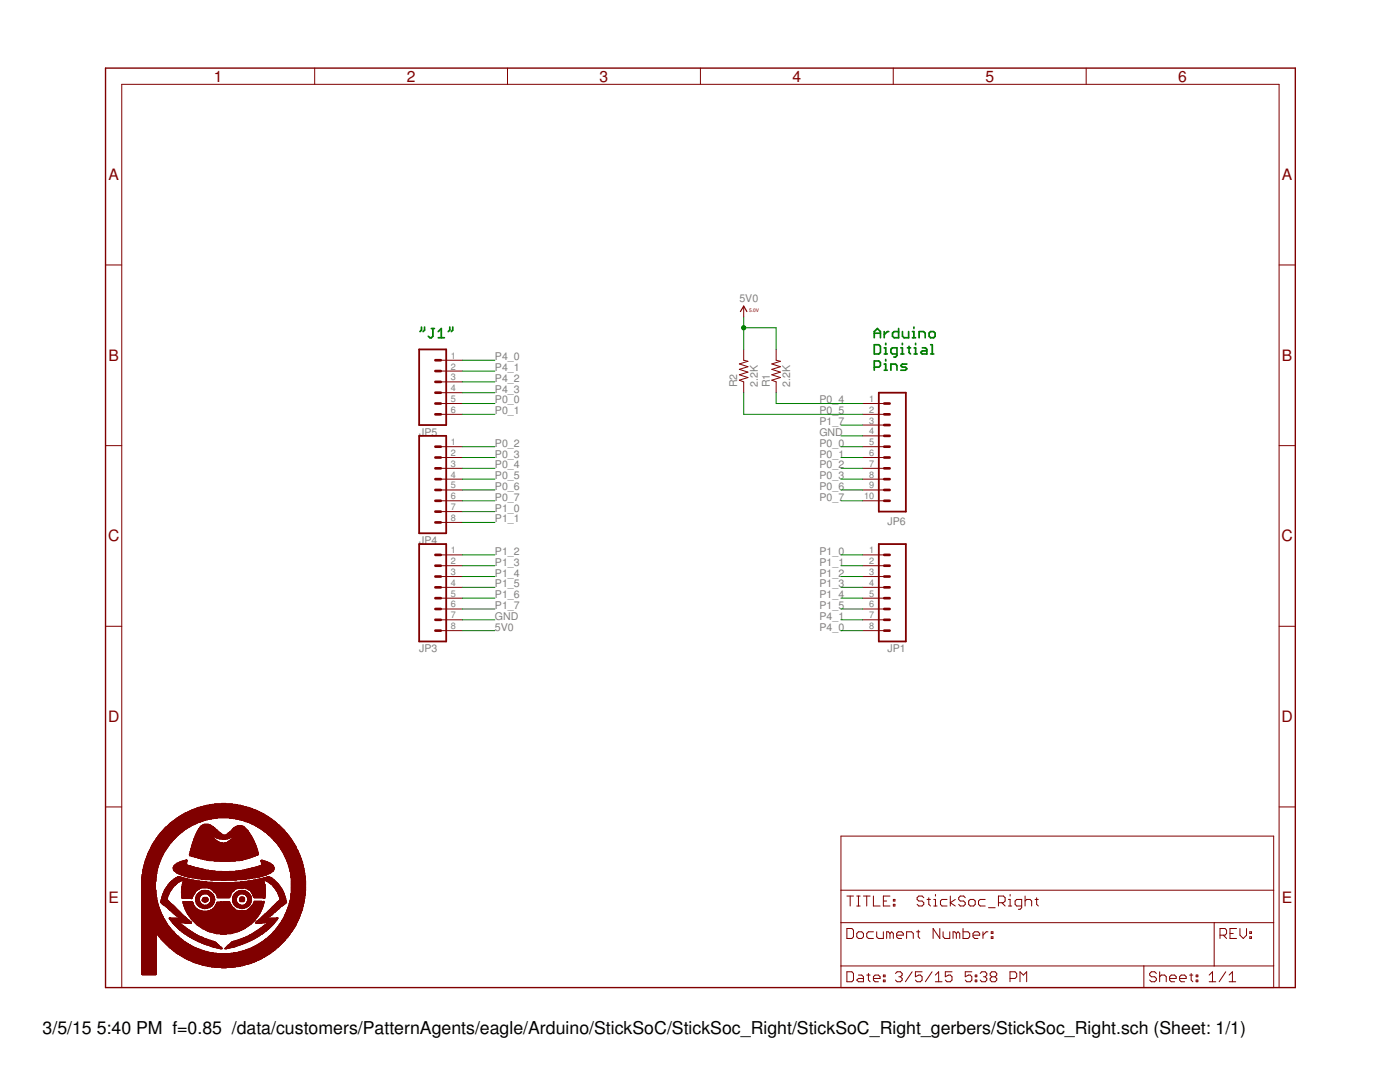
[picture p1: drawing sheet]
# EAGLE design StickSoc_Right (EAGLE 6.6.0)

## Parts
JP1  M081X08  [1X08]
JP3  M081X08  [1X08]
JP4  M081X08  [1X08]
JP5  M06SIP  [1X06]
JP6  M10SILK_FEMALE_PTH  [1X10]
R1  2.2K  RESISTOR0805-RES  [0805]
R2  2.2K  RESISTOR0805-RES  [0805]
U$1  PA_LOGO_SYMSMALL  [PA_LOGO_AGENT_SMALL_SYM]
U$2  PA_LOGO_SYMSMALL  [PA_LOGO_AGENT_SMALL_SYM]

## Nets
5V0: JP3.8 R1.2 R2.2
GND: JP3.7 JP6.4
P0_0: JP5.5 JP6.5
P0_1: JP5.6 JP6.6
P0_2: JP4.1 JP6.7
P0_3: JP4.2 JP6.8
P0_4: JP4.3 JP6.1 R1.1
P0_5: JP4.4 JP6.2 R2.1
P0_6: JP4.5 JP6.9
P0_7: JP4.6 JP6.10
P1_0: JP1.1 JP4.7
P1_1: JP1.2 JP4.8
P1_2: JP1.3 JP3.1
P1_3: JP1.4 JP3.2
P1_4: JP1.5 JP3.3
P1_5: JP1.6 JP3.4
P1_6: JP3.5
P1_7: JP3.6 JP6.3
P4_0: JP1.8 JP5.1
P4_1: JP1.7 JP5.2
P4_2: JP5.3
P4_3: JP5.4

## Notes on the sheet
- "J1"
- Arduino
  Digitial
  Pins

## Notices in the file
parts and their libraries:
SparkFun-Connectors: Licensing: Creative Commons ShareAlike 4.0 International - https://creativecommons.org/licenses/by-sa/4.0
PatternAgents-Beautify: License : http://creativecommons.org/licenses/by-sa/3.0
(Creative Commons 3.0)
